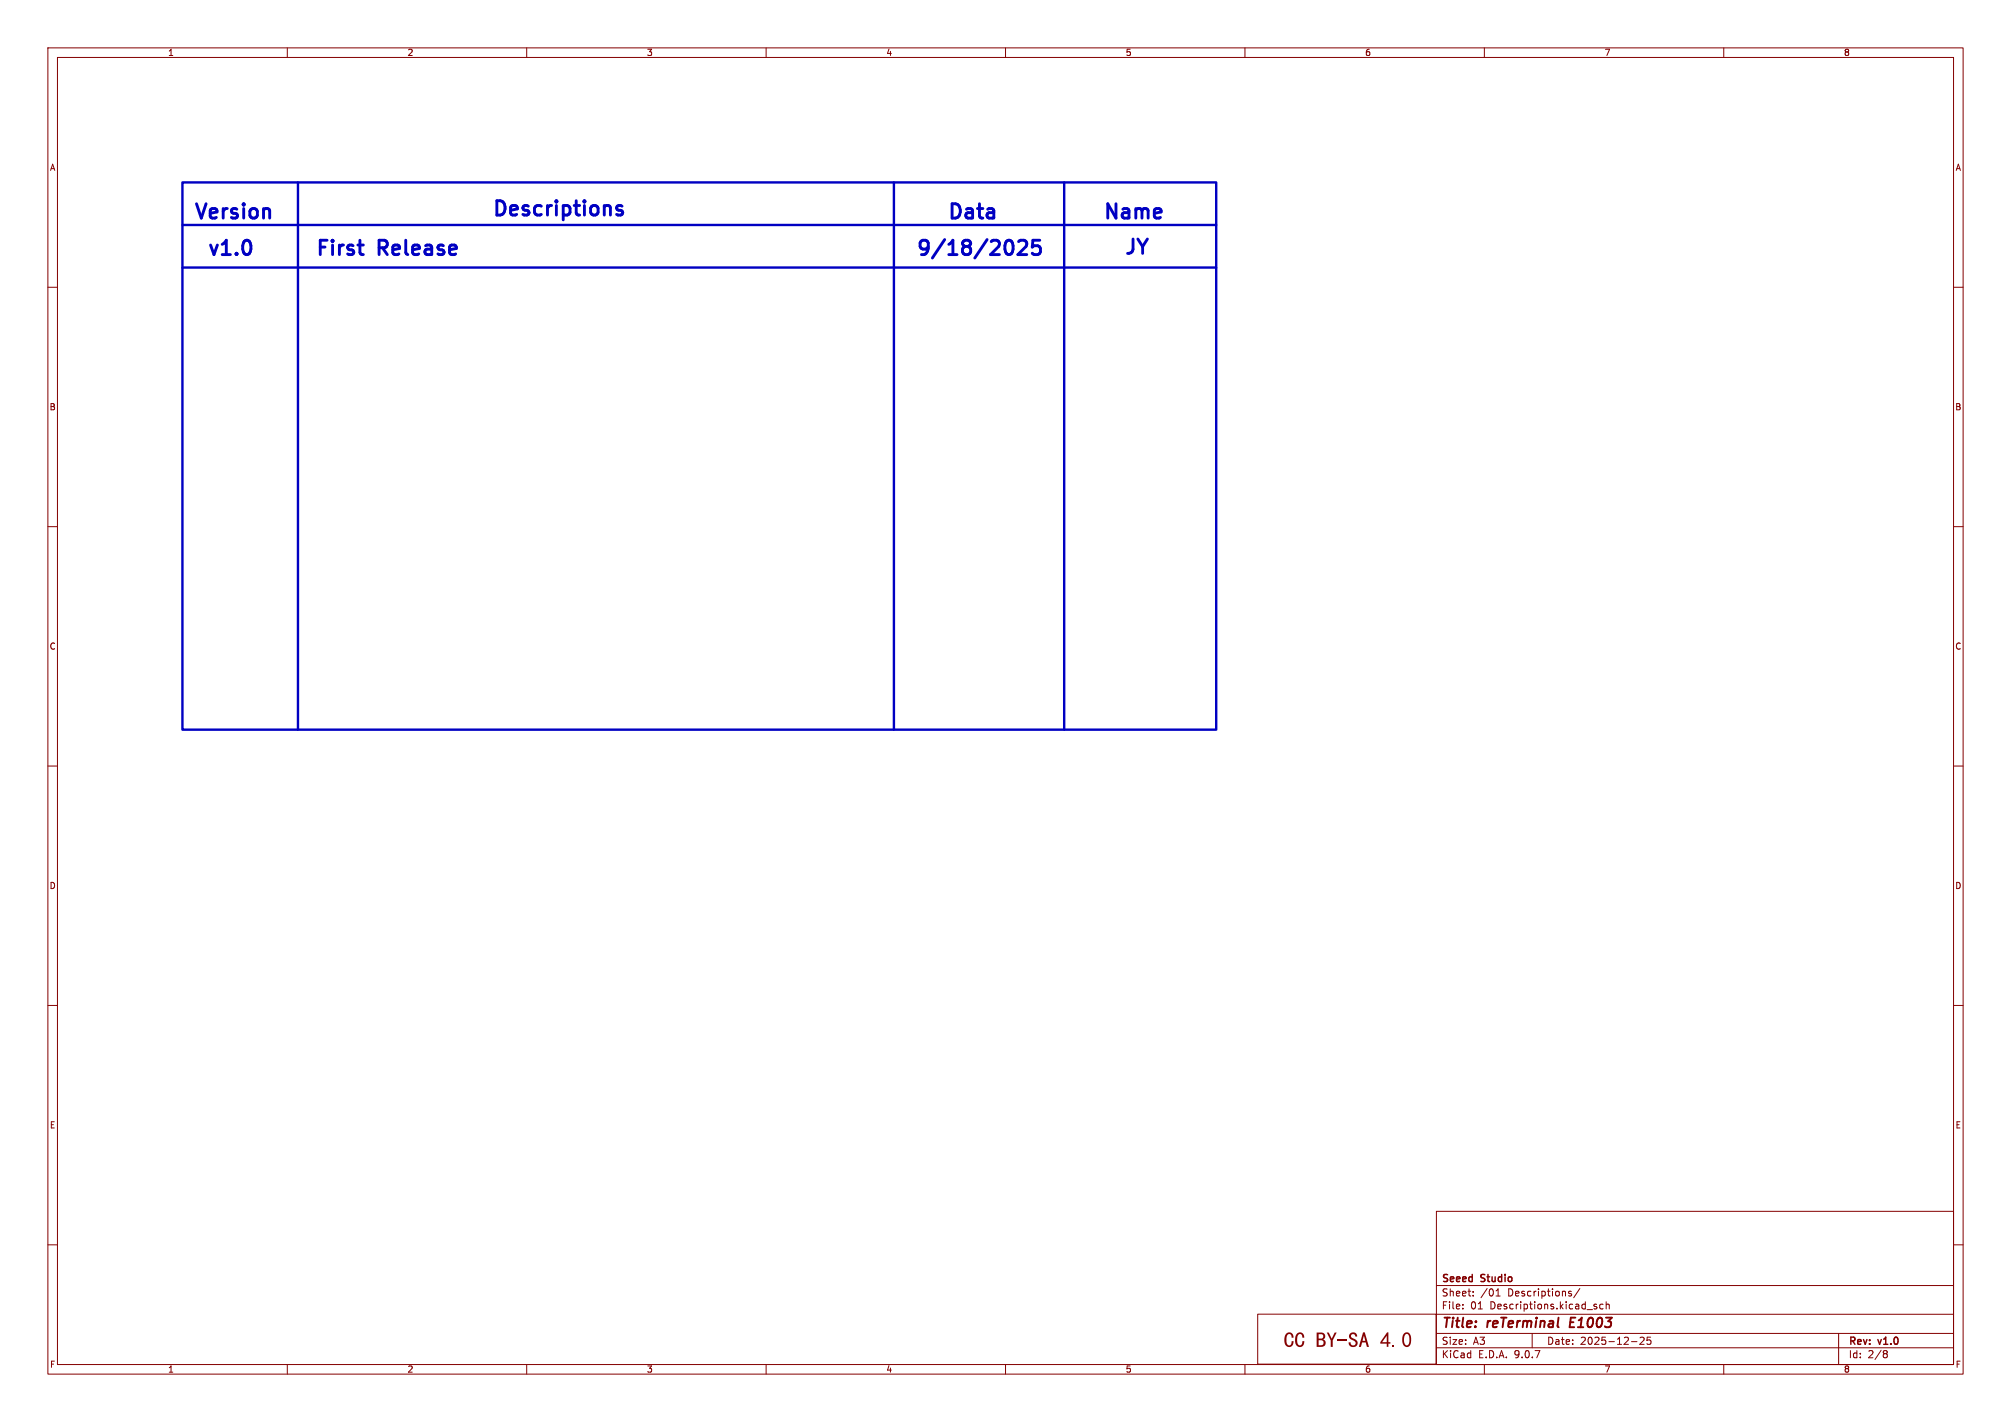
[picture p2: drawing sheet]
<svg xmlns="http://www.w3.org/2000/svg" width="420mm" height="297mm" viewBox="0 0 420 297" stroke-linecap="round" stroke-linejoin="round" font-family="sans-serif">
<g fill="none" stroke="#840000" stroke-width=".21">
<path d="M10 10h400v277h-400zM12 12h396v273h-396zM60 10v2M110 10v2M160 10v2M210 10v2M260 10v2M310 10v2M360 10v2M10 60h2M408 60h2M10 110h2"/>
<path d="M408 110h2M10 160h2M408 160h2M10 210h2M408 210h2M300 253h108v32h-108zM10 260h2M262.7 274.5h37.2v10.4h-37.2zM300 278.5h108M300 274.5h108M300 268.5h108M305.5 273.2v.2"/>
<path d="M305.5 272.5v.1M307.7 270.5v.2M307.7 269.8v.1M312.4 270.7h.9M312.4 269.6l.5-.4v1.5M320 278.5v3M327.7 270.1l.5 .3v.2l-.5 .1M327.7 269.8h.5M329.9 269.1l-1.2 1.9M333.1 272.9l.3 .1 .1 .2-.2 .2h-.3M333.1 272.4l.3 .1M334.8 272.5l-.4-.1-.3 .3 .1 .6h.6"/>
<path d="M335.4 272.5l.3-.1 .3 .1 .1 .9M335.4 271.9v1.5M342.5 279.4l.6-.1 .3 .4-1 1.1h1M344.7 279.3h-.7l-.1 .7 .3-.1h.5l.1 .2-.1 .5-.2 .2-.6-.2M384 278.5v6.5M408 260h2M60 285v2M110 285v2M160 285v2M210 285v2M260 285v2M300 281.5h108"/>
<path d="M310 285v2M340.7 280.2h1.2M360 285v2M393.6 282.1l.4 .1 .2 .2-.3 .3M393.6 282.7h.3M393.9 282.7l.2 .2 .1 .4-.2 .2-.4 .1"/>
</g>
<path d="M328.1 275.2l-.3 2h1" fill="none" stroke="#840000" stroke-width=".4"/>
<path d="M38.1 38.1h215.9v114.3h-215.9zM62.2 38.1v114.3M186.7 38.1v114.3M222.2 38.1v114.3M38.1 55.9h215.9M38.1 47h215.9" fill="none" stroke="#0000c2" stroke-width=".5"/>
<path d="M128.9 43.8l.7 .1 .5 .5-.2 .4-.8 .1M128.9 43.1l.3-.2 .7 .2M210.6 50.2a.77 .77 0 0 1 .8 .5 1.76 1.76 0 0 1-.5 2.5h-.3M212.7 50.5l.5-.3h.7a.81 .81 0 0 1 .4 1.3l-1.7 1.7h1.8M217.2 50.2h-1.5l-.1 1.4 .4-.3 1 .2 .3 .4-.1 1-.5 .3h-.7l-.4-.3" fill="none" stroke="#0000c2" stroke-width=".6"/>
<text font-size="4.5" fill="#840000" x="268.1" y="282.3">CCBY-SA4.0</text>
<g font-size="4.2" fill="#0000c2">
<text x="40.2" y="46.6">Version</text>
<text x="102.5" y="46">Descriptions</text>
<text x="197.5" y="46.6">Data</text>
<text x="230" y="46.6">Name</text>
<text x="234.5" y="54">JY</text>
<text x="42.9" y="54.2">v1.0</text>
<text x="65.6" y="54.2">First</text>
<text x="79.1" y="54.2">Release</text>
<text x="191" y="54.2">9/18/2025</text>
</g>
<g font-size="2.8" fill="#840000">
<text x="301" y="277.9">Title:</text>
<text x="310.6" y="277.9">reTerminal</text>
<text x="328.7" y="277.9">E1003</text>
</g>
<g font-size="2.1" fill="#840000">
<text x="301" y="268.2">Seeed</text>
<text x="309.4" y="268.2">Studio</text>
<text x="301" y="273.7">File:</text>
<text x="301" y="271">Sheet:</text>
<text x="307.1" y="273.7">01</text>
<text x="309.2" y="271">/01</text>
<text x="311.2" y="273.7">Descriptions.kicad_sch</text>
<text x="314.9" y="271">Descriptions/</text>
<text x="301" y="281.1">Size:</text>
<text x="307.6" y="281.1">A3</text>
<text x="323" y="281.1">Date:</text>
<text x="330" y="281.1">2025-12-25</text>
<text x="386" y="281.3">Rev:</text>
<text x="392.4" y="281.3">v1.0</text>
<text x="301" y="283.9">KiCad</text>
<text x="308.7" y="283.9">E.D.A.</text>
<text x="316.3" y="283.9">9.0.7</text>
<text x="386" y="283.9">Id:</text>
<text x="390.1" y="283.9">2/8</text>
</g>
<g font-size="1.8" fill="#840000">
<text x="35" y="11.9">1</text>
<text x="85" y="11.9">2</text>
<text x="135" y="11.9">3</text>
<text x="185" y="11.9">4</text>
<text x="235" y="11.9">5</text>
<text x="285" y="11.9">6</text>
<text x="335" y="11.9">7</text>
<text x="385" y="11.9">8</text>
<text x="10.3" y="35.9">A</text>
<text x="408.3" y="35.9">A</text>
<text x="10.3" y="85.9">B</text>
<text x="408.2" y="85.9">B</text>
<text x="10.3" y="135.9">C</text>
<text x="408.2" y="135.9">C</text>
<text x="10.3" y="185.9">D</text>
<text x="408.2" y="185.9">D</text>
<text x="10.3" y="235.9">E</text>
<text x="408.3" y="235.9">E</text>
<text x="10.3" y="285.9">F</text>
<text x="35" y="286.9">1</text>
<text x="85" y="286.9">2</text>
<text x="135" y="286.9">3</text>
<text x="185" y="286.9">4</text>
<text x="235" y="286.9">5</text>
<text x="285" y="286.9">6</text>
<text x="335" y="286.9">7</text>
<text x="385" y="286.9">8</text>
<text x="408.3" y="285.9">F</text>
</g>
</svg>
